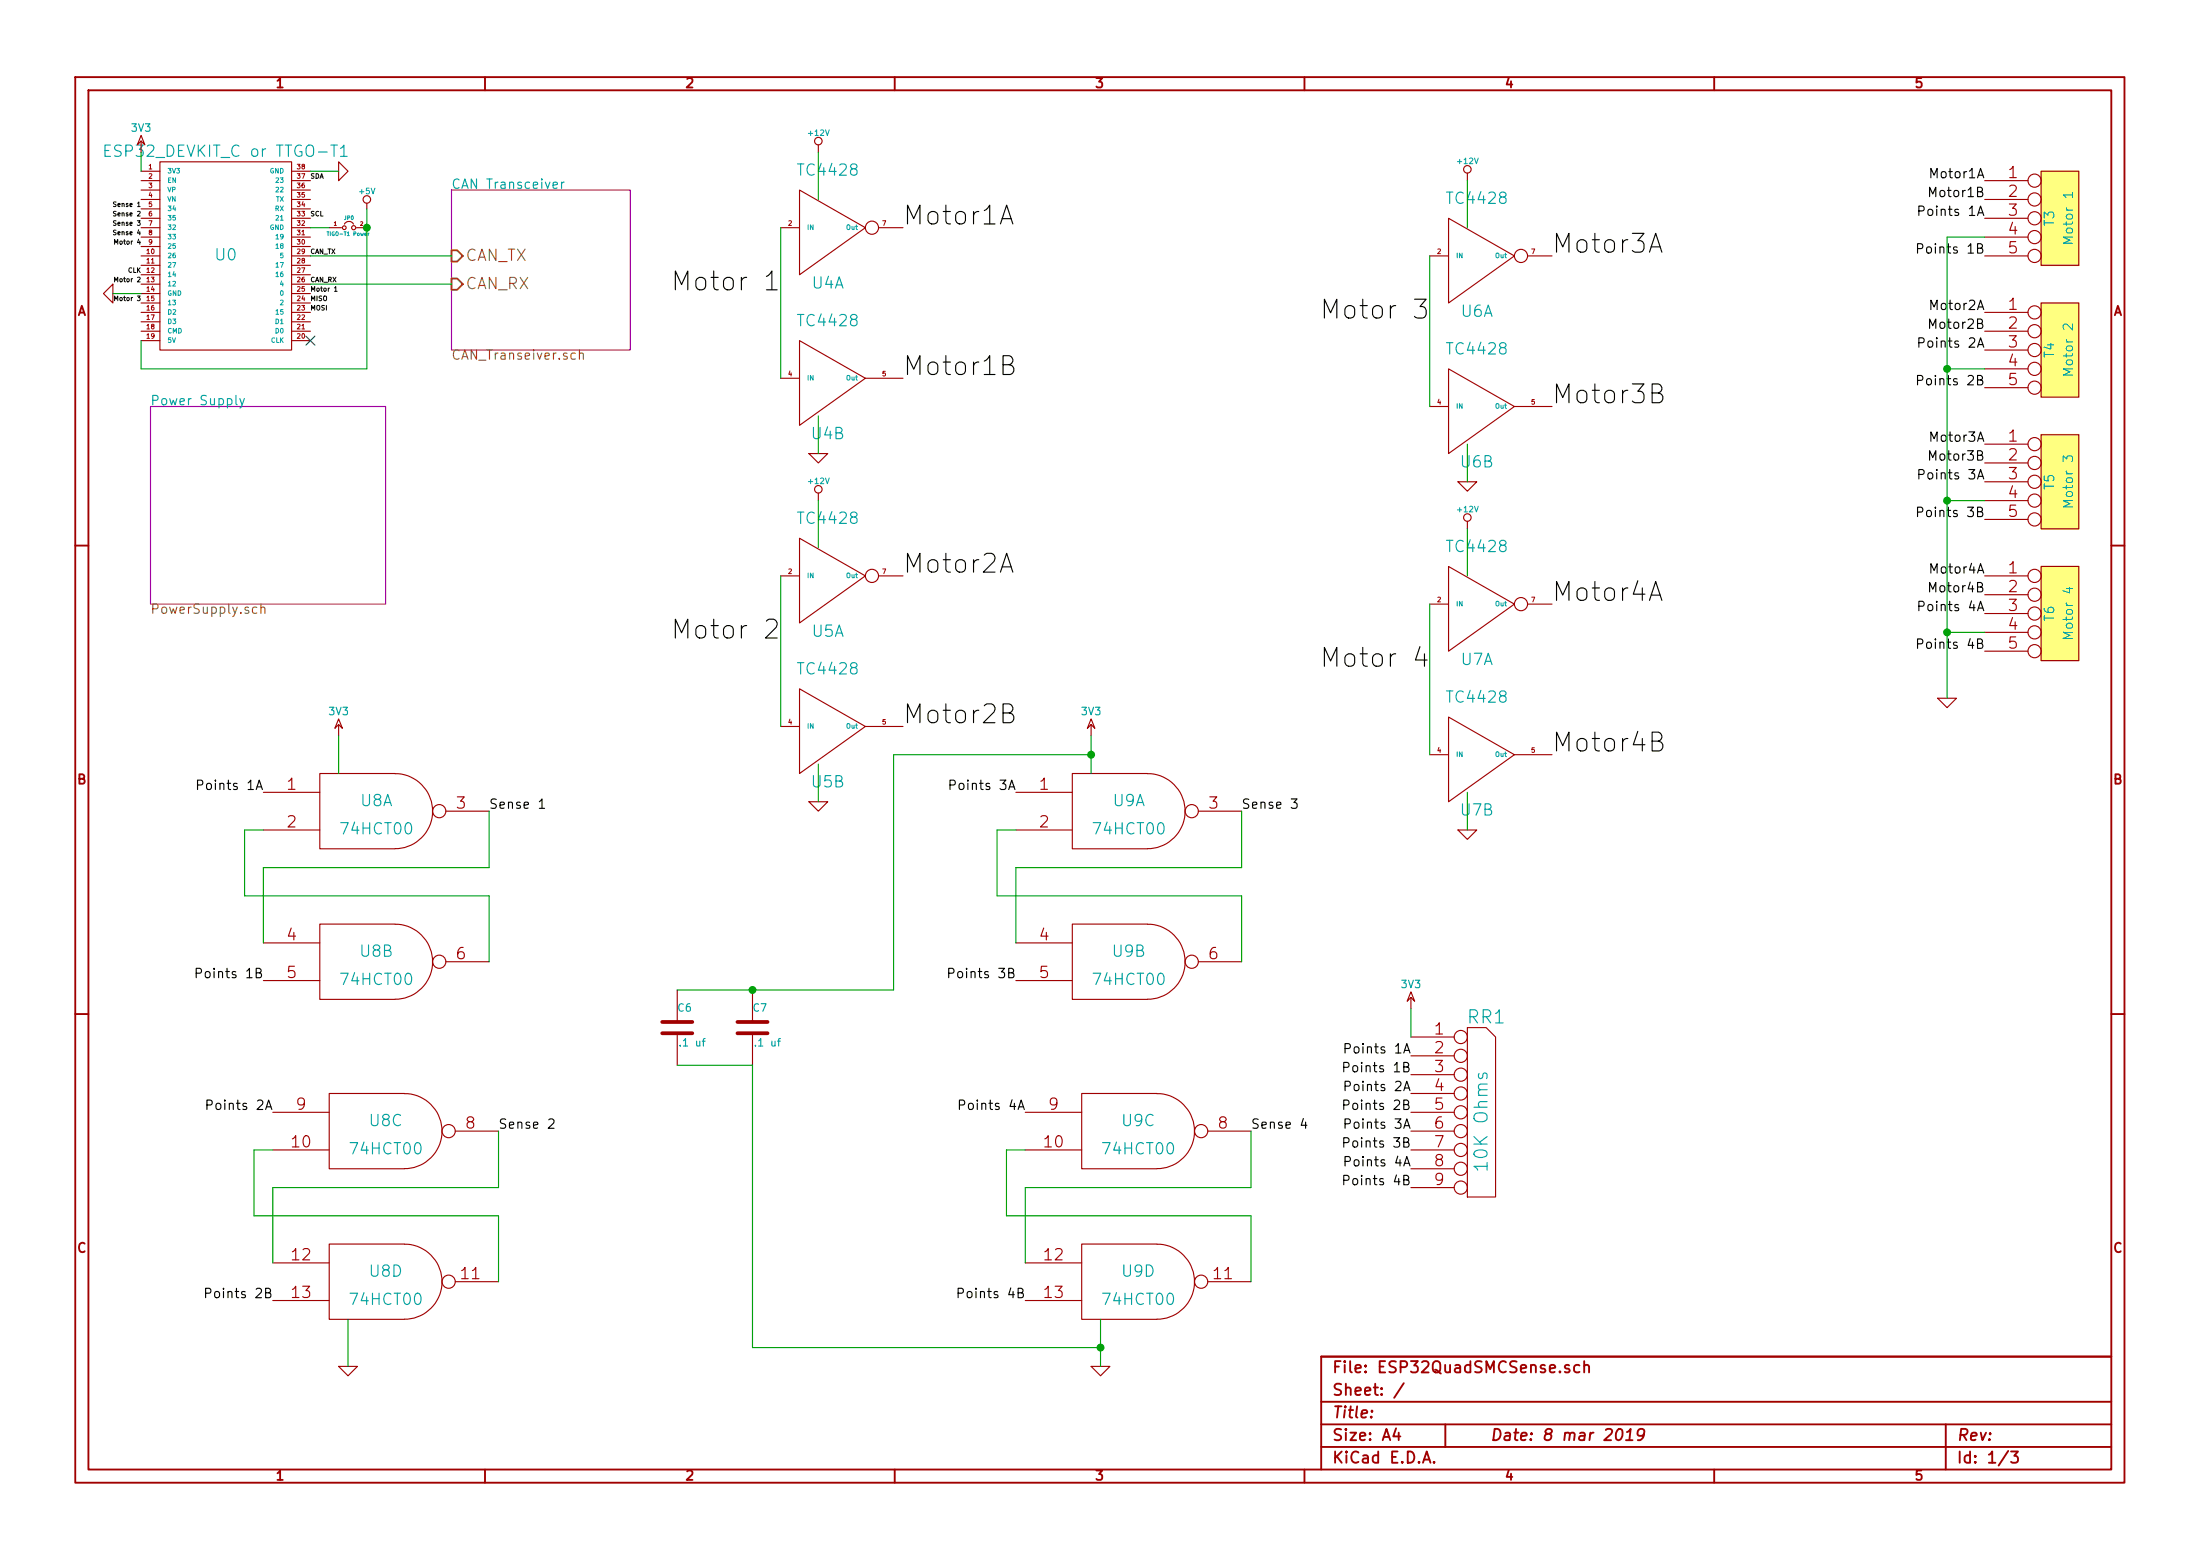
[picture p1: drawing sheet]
EESchema Schematic File Version 2
LIBS:power
LIBS:device
LIBS:transistors
LIBS:conn
LIBS:linear
LIBS:regul
LIBS:74xx
LIBS:cmos4000
LIBS:adc-dac
LIBS:memory
LIBS:xilinx
LIBS:special
LIBS:microcontrollers
LIBS:dsp
LIBS:microchip
LIBS:analog_switches
LIBS:motorola
LIBS:texas
LIBS:intel
LIBS:audio
LIBS:interface
LIBS:digital-audio
LIBS:philips
LIBS:display
LIBS:cypress
LIBS:siliconi
LIBS:opto
LIBS:atmel
LIBS:contrib
LIBS:valves
LIBS:esp32_devboards
LIBS:smalljumper
LIBS:sn65hvd233-ht
LIBS:lm2574n-5
LIBS:tc442x
LIBS:ESP32QuadSMCSense-cache
EELAYER 27 0
EELAYER END
$Descr A4 11693 8268
encoding utf-8
Sheet 1 3
Title ""
Date "8 mar 2019"
Rev ""
Comp ""
Comment1 ""
Comment2 ""
Comment3 ""
Comment4 ""
$EndDescr
$Comp
L ESP32_DEVKIT_C U0
U 1 1
P 1200 1350
F 0 "U0" H 1200 1350 60  0000 C CNN
F 1 "ESP32_DEVKIT_C or TTGO-T1" H 1200 1900 60  0000 C CNN
F 2 "~" H 1200 1350 60  0000 C CNN
F 3 "~" H 1200 1350 60  0000 C CNN
	1    1200 1350
	1    0    0    -1  
$EndComp
$Comp
L SMALLJUMPER JP0
U 1 1
P 1850 1200
F 0 "JP0" H 1855 1250 20  0000 C CNN
F 1 "TIGO-T1 Power" H 1850 1165 20  0000 C CNN
F 2 "~" H 1850 1200 60  0000 C CNN
F 3 "~" H 1850 1200 60  0000 C CNN
	1    1850 1200
	1    0    0    -1  
$EndComp
$Comp
L GND #PWR01
U 1 1
P 600 1550
F 0 "#PWR01" H 600 1550 30  0001 C CNN
F 1 "GND" H 600 1480 30  0001 C CNN
F 2 "" H 600 1550 60  0000 C CNN
F 3 "" H 600 1550 60  0000 C CNN
	1    600  1550
	0    1    1    0   
$EndComp
$Comp
L +5V #PWR02
U 1 1
P 1950 1100
F 0 "#PWR02" H 1950 1190 20  0001 C CNN
F 1 "+5V" H 1950 1190 30  0000 C CNN
F 2 "" H 1950 1100 60  0000 C CNN
F 3 "" H 1950 1100 60  0000 C CNN
	1    1950 1100
	1    0    0    -1  
$EndComp
$Comp
L GND #PWR03
U 1 1
P 1800 900
F 0 "#PWR03" H 1800 900 30  0001 C CNN
F 1 "GND" H 1800 830 30  0001 C CNN
F 2 "" H 1800 900 60  0000 C CNN
F 3 "" H 1800 900 60  0000 C CNN
	1    1800 900 
	0    -1   -1   0   
$EndComp
$Comp
L 3V3 #PWR04
U 1 1
P 750 800
F 0 "#PWR04" H 750 900 40  0001 C CNN
F 1 "3V3" H 750 925 40  0000 C CNN
F 2 "" H 750 800 60  0000 C CNN
F 3 "" H 750 800 60  0000 C CNN
	1    750  800 
	1    0    0    -1  
$EndComp
NoConn ~ 1650 1800
Text Label 1650 1500 0    25   ~ 0
CAN_RX
Text Label 1650 1350 0    25   ~ 0
CAN_TX
Text Label 1650 950  0    25   ~ 0
SDA
Text Label 1650 1150 0    25   ~ 0
SCL
Text Label 1650 1650 0    25   ~ 0
MOSI
Text Label 1650 1600 0    25   ~ 0
MISO
Text Label 750  1450 2    25   ~ 0
CLK
$Sheet
S 2400 1000 950  850 
U 5C828AE5
F0 "CAN Transceiver" 50
F1 "CAN_Transeiver.sch" 50
F2 "CAN_TX" I L 2400 1350 60 
F3 "CAN_RX" I L 2400 1500 60 
$EndSheet
$Sheet
S 800  2150 1250 1050
U 5C828B13
F0 "Power Supply" 50
F1 "PowerSupply.sch" 50
$EndSheet
$Comp
L TC4428 U4
U 1 1
P 4400 1200
F 0 "U4" H 4400 900 60  0000 C CNN
F 1 "TC4428" H 4400 1500 60  0000 C CNN
F 2 "~" H 4400 1200 60  0000 C CNN
F 3 "~" H 4400 1200 60  0000 C CNN
	1    4400 1200
	1    0    0    -1  
$EndComp
$Comp
L TC4428 U4
U 2 1
P 4400 2000
F 0 "U4" H 4400 1700 60  0000 C CNN
F 1 "TC4428" H 4400 2300 60  0000 C CNN
F 2 "~" H 4400 2000 60  0000 C CNN
F 3 "~" H 4400 2000 60  0000 C CNN
	2    4400 2000
	1    0    0    -1  
$EndComp
Text Label 4150 1550 2    100  ~ 0
Motor 1
Text Label 4800 1200 0    100  ~ 0
Motor1A
Text Label 4800 2000 0    100  ~ 0
Motor1B
$Comp
L +12V #PWR05
U 1 1
P 4350 800
F 0 "#PWR05" H 4350 750 20  0001 C CNN
F 1 "+12V" H 4350 900 30  0000 C CNN
F 2 "" H 4350 800 60  0000 C CNN
F 3 "" H 4350 800 60  0000 C CNN
	1    4350 800 
	1    0    0    -1  
$EndComp
$Comp
L GND #PWR06
U 1 1
P 4350 2400
F 0 "#PWR06" H 4350 2400 30  0001 C CNN
F 1 "GND" H 4350 2330 30  0001 C CNN
F 2 "" H 4350 2400 60  0000 C CNN
F 3 "" H 4350 2400 60  0000 C CNN
	1    4350 2400
	1    0    0    -1  
$EndComp
$Comp
L TC4428 U5
U 1 1
P 4400 3050
F 0 "U5" H 4400 2750 60  0000 C CNN
F 1 "TC4428" H 4400 3350 60  0000 C CNN
F 2 "~" H 4400 3050 60  0000 C CNN
F 3 "~" H 4400 3050 60  0000 C CNN
	1    4400 3050
	1    0    0    -1  
$EndComp
$Comp
L TC4428 U5
U 2 1
P 4400 3850
F 0 "U5" H 4400 3550 60  0000 C CNN
F 1 "TC4428" H 4400 4150 60  0000 C CNN
F 2 "~" H 4400 3850 60  0000 C CNN
F 3 "~" H 4400 3850 60  0000 C CNN
	2    4400 3850
	1    0    0    -1  
$EndComp
Text Label 4150 3400 2    100  ~ 0
Motor 2
Text Label 4800 3050 0    100  ~ 0
Motor2A
Text Label 4800 3850 0    100  ~ 0
Motor2B
$Comp
L +12V #PWR07
U 1 1
P 4350 2650
F 0 "#PWR07" H 4350 2600 20  0001 C CNN
F 1 "+12V" H 4350 2750 30  0000 C CNN
F 2 "" H 4350 2650 60  0000 C CNN
F 3 "" H 4350 2650 60  0000 C CNN
	1    4350 2650
	1    0    0    -1  
$EndComp
$Comp
L GND #PWR08
U 1 1
P 4350 4250
F 0 "#PWR08" H 4350 4250 30  0001 C CNN
F 1 "GND" H 4350 4180 30  0001 C CNN
F 2 "" H 4350 4250 60  0000 C CNN
F 3 "" H 4350 4250 60  0000 C CNN
	1    4350 4250
	1    0    0    -1  
$EndComp
$Comp
L TC4428 U6
U 1 1
P 7850 1350
F 0 "U6" H 7850 1050 60  0000 C CNN
F 1 "TC4428" H 7850 1650 60  0000 C CNN
F 2 "~" H 7850 1350 60  0000 C CNN
F 3 "~" H 7850 1350 60  0000 C CNN
	1    7850 1350
	1    0    0    -1  
$EndComp
$Comp
L TC4428 U6
U 2 1
P 7850 2150
F 0 "U6" H 7850 1850 60  0000 C CNN
F 1 "TC4428" H 7850 2450 60  0000 C CNN
F 2 "~" H 7850 2150 60  0000 C CNN
F 3 "~" H 7850 2150 60  0000 C CNN
	2    7850 2150
	1    0    0    -1  
$EndComp
Text Label 7600 1700 2    100  ~ 0
Motor 3
Text Label 8250 1350 0    100  ~ 0
Motor3A
Text Label 8250 2150 0    100  ~ 0
Motor3B
$Comp
L +12V #PWR09
U 1 1
P 7800 950
F 0 "#PWR09" H 7800 900 20  0001 C CNN
F 1 "+12V" H 7800 1050 30  0000 C CNN
F 2 "" H 7800 950 60  0000 C CNN
F 3 "" H 7800 950 60  0000 C CNN
	1    7800 950 
	1    0    0    -1  
$EndComp
$Comp
L GND #PWR010
U 1 1
P 7800 2550
F 0 "#PWR010" H 7800 2550 30  0001 C CNN
F 1 "GND" H 7800 2480 30  0001 C CNN
F 2 "" H 7800 2550 60  0000 C CNN
F 3 "" H 7800 2550 60  0000 C CNN
	1    7800 2550
	1    0    0    -1  
$EndComp
$Comp
L TC4428 U7
U 1 1
P 7850 3200
F 0 "U7" H 7850 2900 60  0000 C CNN
F 1 "TC4428" H 7850 3500 60  0000 C CNN
F 2 "~" H 7850 3200 60  0000 C CNN
F 3 "~" H 7850 3200 60  0000 C CNN
	1    7850 3200
	1    0    0    -1  
$EndComp
$Comp
L TC4428 U7
U 2 1
P 7850 4000
F 0 "U7" H 7850 3700 60  0000 C CNN
F 1 "TC4428" H 7850 4300 60  0000 C CNN
F 2 "~" H 7850 4000 60  0000 C CNN
F 3 "~" H 7850 4000 60  0000 C CNN
	2    7850 4000
	1    0    0    -1  
$EndComp
Text Label 7600 3550 2    100  ~ 0
Motor 4
Text Label 8250 3200 0    100  ~ 0
Motor4A
Text Label 8250 4000 0    100  ~ 0
Motor4B
$Comp
L +12V #PWR011
U 1 1
P 7800 2800
F 0 "#PWR011" H 7800 2750 20  0001 C CNN
F 1 "+12V" H 7800 2900 30  0000 C CNN
F 2 "" H 7800 2800 60  0000 C CNN
F 3 "" H 7800 2800 60  0000 C CNN
	1    7800 2800
	1    0    0    -1  
$EndComp
$Comp
L GND #PWR012
U 1 1
P 7800 4400
F 0 "#PWR012" H 7800 4400 30  0001 C CNN
F 1 "GND" H 7800 4330 30  0001 C CNN
F 2 "" H 7800 4400 60  0000 C CNN
F 3 "" H 7800 4400 60  0000 C CNN
	1    7800 4400
	1    0    0    -1  
$EndComp
Text Label 1650 1550 0    25   ~ 0
Motor 1
Text Label 750  1500 2    25   ~ 0
Motor 2
Text Label 750  1600 2    25   ~ 0
Motor 3
Text Label 750  1300 2    25   ~ 0
Motor 4
$Comp
L CONN_5 T3
U 1 1
P 10950 1150
F 0 "T3" V 10900 1150 50  0000 C CNN
F 1 "Motor 1" V 11000 1150 50  0000 C CNN
F 2 "" H 10950 1150 60  0000 C CNN
F 3 "" H 10950 1150 60  0000 C CNN
	1    10950 1150
	1    0    0    -1  
$EndComp
$Comp
L CONN_5 T4
U 1 1
P 10950 1850
F 0 "T4" V 10900 1850 50  0000 C CNN
F 1 "Motor 2" V 11000 1850 50  0000 C CNN
F 2 "" H 10950 1850 60  0000 C CNN
F 3 "" H 10950 1850 60  0000 C CNN
	1    10950 1850
	1    0    0    -1  
$EndComp
$Comp
L CONN_5 T5
U 1 1
P 10950 2550
F 0 "T5" V 10900 2550 50  0000 C CNN
F 1 "Motor 3" V 11000 2550 50  0000 C CNN
F 2 "" H 10950 2550 60  0000 C CNN
F 3 "" H 10950 2550 60  0000 C CNN
	1    10950 2550
	1    0    0    -1  
$EndComp
$Comp
L CONN_5 T6
U 1 1
P 10950 3250
F 0 "T6" V 10900 3250 50  0000 C CNN
F 1 "Motor 4" V 11000 3250 50  0000 C CNN
F 2 "" H 10950 3250 60  0000 C CNN
F 3 "" H 10950 3250 60  0000 C CNN
	1    10950 3250
	1    0    0    -1  
$EndComp
Text Label 10550 950  2    50   ~ 0
Motor1A
Text Label 10550 1050 2    50   ~ 0
Motor1B
Text Label 10550 1650 2    50   ~ 0
Motor2A
Text Label 10550 1750 2    50   ~ 0
Motor2B
Text Label 10550 2350 2    50   ~ 0
Motor3A
Text Label 10550 2450 2    50   ~ 0
Motor3B
Text Label 10550 3050 2    50   ~ 0
Motor4A
Text Label 10550 3150 2    50   ~ 0
Motor4B
$Comp
L 74HCT00 U8
U 1 1
P 2000 4300
F 0 "U8" H 2000 4350 60  0000 C CNN
F 1 "74HCT00" H 2000 4200 60  0000 C CNN
F 2 "~" H 2000 4300 60  0000 C CNN
F 3 "~" H 2000 4300 60  0000 C CNN
	1    2000 4300
	1    0    0    -1  
$EndComp
$Comp
L 74HCT00 U8
U 2 1
P 2000 5100
F 0 "U8" H 2000 5150 60  0000 C CNN
F 1 "74HCT00" H 2000 5000 60  0000 C CNN
F 2 "~" H 2000 5100 60  0000 C CNN
F 3 "~" H 2000 5100 60  0000 C CNN
	2    2000 5100
	1    0    0    -1  
$EndComp
$Comp
L 3V3 #PWR013
U 1 1
P 1800 3900
F 0 "#PWR013" H 1800 4000 40  0001 C CNN
F 1 "3V3" H 1800 4025 40  0000 C CNN
F 2 "" H 1800 3900 60  0000 C CNN
F 3 "" H 1800 3900 60  0000 C CNN
	1    1800 3900
	1    0    0    -1  
$EndComp
Text Label 2600 4300 0    50   ~ 0
Sense 1
Text Label 1400 4200 2    50   ~ 0
Points 1A
Text Label 1400 5200 2    50   ~ 0
Points 1B
$Comp
L 74HCT00 U8
U 3 1
P 2050 6000
F 0 "U8" H 2050 6050 60  0000 C CNN
F 1 "74HCT00" H 2050 5900 60  0000 C CNN
F 2 "~" H 2050 6000 60  0000 C CNN
F 3 "~" H 2050 6000 60  0000 C CNN
	3    2050 6000
	1    0    0    -1  
$EndComp
$Comp
L 74HCT00 U8
U 4 1
P 2050 6800
F 0 "U8" H 2050 6850 60  0000 C CNN
F 1 "74HCT00" H 2050 6700 60  0000 C CNN
F 2 "~" H 2050 6800 60  0000 C CNN
F 3 "~" H 2050 6800 60  0000 C CNN
	4    2050 6800
	1    0    0    -1  
$EndComp
Text Label 2650 6000 0    50   ~ 0
Sense 2
Text Label 1450 5900 2    50   ~ 0
Points 2A
Text Label 1450 6900 2    50   ~ 0
Points 2B
$Comp
L GND #PWR014
U 1 1
P 1850 7250
F 0 "#PWR014" H 1850 7250 30  0001 C CNN
F 1 "GND" H 1850 7180 30  0001 C CNN
F 2 "" H 1850 7250 60  0000 C CNN
F 3 "" H 1850 7250 60  0000 C CNN
	1    1850 7250
	1    0    0    -1  
$EndComp
$Comp
L 74HCT00 U9
U 1 1
P 6000 4300
F 0 "U9" H 6000 4350 60  0000 C CNN
F 1 "74HCT00" H 6000 4200 60  0000 C CNN
F 2 "~" H 6000 4300 60  0000 C CNN
F 3 "~" H 6000 4300 60  0000 C CNN
	1    6000 4300
	1    0    0    -1  
$EndComp
$Comp
L 74HCT00 U9
U 2 1
P 6000 5100
F 0 "U9" H 6000 5150 60  0000 C CNN
F 1 "74HCT00" H 6000 5000 60  0000 C CNN
F 2 "~" H 6000 5100 60  0000 C CNN
F 3 "~" H 6000 5100 60  0000 C CNN
	2    6000 5100
	1    0    0    -1  
$EndComp
$Comp
L 3V3 #PWR015
U 1 1
P 5800 3900
F 0 "#PWR015" H 5800 4000 40  0001 C CNN
F 1 "3V3" H 5800 4025 40  0000 C CNN
F 2 "" H 5800 3900 60  0000 C CNN
F 3 "" H 5800 3900 60  0000 C CNN
	1    5800 3900
	1    0    0    -1  
$EndComp
Text Label 6600 4300 0    50   ~ 0
Sense 3
Text Label 5400 4200 2    50   ~ 0
Points 3A
Text Label 5400 5200 2    50   ~ 0
Points 3B
$Comp
L 74HCT00 U9
U 3 1
P 6050 6000
F 0 "U9" H 6050 6050 60  0000 C CNN
F 1 "74HCT00" H 6050 5900 60  0000 C CNN
F 2 "~" H 6050 6000 60  0000 C CNN
F 3 "~" H 6050 6000 60  0000 C CNN
	3    6050 6000
	1    0    0    -1  
$EndComp
$Comp
L 74HCT00 U9
U 4 1
P 6050 6800
F 0 "U9" H 6050 6850 60  0000 C CNN
F 1 "74HCT00" H 6050 6700 60  0000 C CNN
F 2 "~" H 6050 6800 60  0000 C CNN
F 3 "~" H 6050 6800 60  0000 C CNN
	4    6050 6800
	1    0    0    -1  
$EndComp
Text Label 6650 6000 0    50   ~ 0
Sense 4
Text Label 5450 5900 2    50   ~ 0
Points 4A
Text Label 5450 6900 2    50   ~ 0
Points 4B
$Comp
L GND #PWR016
U 1 1
P 5850 7250
F 0 "#PWR016" H 5850 7250 30  0001 C CNN
F 1 "GND" H 5850 7180 30  0001 C CNN
F 2 "" H 5850 7250 60  0000 C CNN
F 3 "" H 5850 7250 60  0000 C CNN
	1    5850 7250
	1    0    0    -1  
$EndComp
$Comp
L RR8 RR1
U 1 1
P 7850 5950
F 0 "RR1" H 7900 6500 70  0000 C CNN
F 1 "10K Ohms" V 7880 5950 70  0000 C CNN
F 2 "~" H 7850 5950 60  0000 C CNN
F 3 "~" H 7850 5950 60  0000 C CNN
	1    7850 5950
	1    0    0    -1  
$EndComp
$Comp
L 3V3 #PWR017
U 1 1
P 7500 5350
F 0 "#PWR017" H 7500 5450 40  0001 C CNN
F 1 "3V3" H 7500 5475 40  0000 C CNN
F 2 "" H 7500 5350 60  0000 C CNN
F 3 "" H 7500 5350 60  0000 C CNN
	1    7500 5350
	1    0    0    -1  
$EndComp
Text Label 7500 5600 2    50   ~ 0
Points 1A
Text Label 7500 5700 2    50   ~ 0
Points 1B
Text Label 7500 5800 2    50   ~ 0
Points 2A
Text Label 7500 5900 2    50   ~ 0
Points 2B
Text Label 7500 6000 2    50   ~ 0
Points 3A
Text Label 7500 6100 2    50   ~ 0
Points 3B
Text Label 7500 6200 2    50   ~ 0
Points 4A
Text Label 7500 6300 2    50   ~ 0
Points 4B
Text Label 10550 1150 2    50   ~ 0
Points 1A
Text Label 10550 1350 2    50   ~ 0
Points 1B
Text Label 10550 1850 2    50   ~ 0
Points 2A
Text Label 10550 2050 2    50   ~ 0
Points 2B
Text Label 10550 2550 2    50   ~ 0
Points 3A
Text Label 10550 2750 2    50   ~ 0
Points 3B
Text Label 10550 3250 2    50   ~ 0
Points 4A
Text Label 10550 3450 2    50   ~ 0
Points 4B
$Comp
L GND #PWR018
U 1 1
P 10350 3700
F 0 "#PWR018" H 10350 3700 30  0001 C CNN
F 1 "GND" H 10350 3630 30  0001 C CNN
F 2 "" H 10350 3700 60  0000 C CNN
F 3 "" H 10350 3700 60  0000 C CNN
	1    10350 3700
	1    0    0    -1  
$EndComp
Wire Wire Line
	1950 1100 1950 1950
Wire Wire Line
	1950 1950 750  1950
Wire Wire Line
	750  1950 750  1800
Wire Wire Line
	1750 1200 1650 1200
Wire Wire Line
	750  1550 600  1550
Connection ~ 1950 1200
Wire Wire Line
	1800 900  1650 900 
Wire Wire Line
	750  800  750  900 
Wire Wire Line
	2400 1350 1650 1350
Wire Wire Line
	2400 1500 1650 1500
Wire Wire Line
	4150 1200 4150 2000
Wire Wire Line
	4350 800  4350 1050
Wire Wire Line
	4350 2200 4350 2400
Wire Wire Line
	4150 3050 4150 3850
Wire Wire Line
	4350 2650 4350 2900
Wire Wire Line
	4350 4050 4350 4250
Wire Wire Line
	7600 1350 7600 2150
Wire Wire Line
	7800 950  7800 1200
Wire Wire Line
	7800 2350 7800 2550
Wire Wire Line
	7600 3200 7600 4000
Wire Wire Line
	7800 2800 7800 3050
Wire Wire Line
	7800 4200 7800 4400
Wire Wire Line
	2600 4300 2600 4600
Wire Wire Line
	2600 4600 1400 4600
Wire Wire Line
	1400 4600 1400 5000
Wire Wire Line
	1400 4400 1300 4400
Wire Wire Line
	1300 4400 1300 4750
Wire Wire Line
	1300 4750 2600 4750
Wire Wire Line
	2600 4750 2600 5100
Wire Wire Line
	1800 3900 1800 4100
Wire Wire Line
	2650 6000 2650 6300
Wire Wire Line
	2650 6300 1450 6300
Wire Wire Line
	1450 6300 1450 6700
Wire Wire Line
	1450 6100 1350 6100
Wire Wire Line
	1350 6100 1350 6450
Wire Wire Line
	1350 6450 2650 6450
Wire Wire Line
	2650 6450 2650 6800
Wire Wire Line
	1850 7000 1850 7250
Wire Wire Line
	6600 4300 6600 4600
Wire Wire Line
	6600 4600 5400 4600
Wire Wire Line
	5400 4600 5400 5000
Wire Wire Line
	5400 4400 5300 4400
Wire Wire Line
	5300 4400 5300 4750
Wire Wire Line
	5300 4750 6600 4750
Wire Wire Line
	6600 4750 6600 5100
Wire Wire Line
	5800 3900 5800 4100
Wire Wire Line
	6650 6000 6650 6300
Wire Wire Line
	6650 6300 5450 6300
Wire Wire Line
	5450 6300 5450 6700
Wire Wire Line
	5450 6100 5350 6100
Wire Wire Line
	5350 6100 5350 6450
Wire Wire Line
	5350 6450 6650 6450
Wire Wire Line
	6650 6450 6650 6800
Wire Wire Line
	5850 7000 5850 7250
Wire Wire Line
	7500 5350 7500 5500
Wire Wire Line
	10350 1250 10350 3700
Wire Wire Line
	10350 3350 10550 3350
Wire Wire Line
	10550 2650 10350 2650
Connection ~ 10350 3350
Wire Wire Line
	10550 1950 10350 1950
Connection ~ 10350 2650
Wire Wire Line
	10550 1250 10350 1250
Connection ~ 10350 1950
Text Label 750  1100 2    25   ~ 0
Sense 1
Text Label 750  1150 2    25   ~ 0
Sense 2
Text Label 750  1200 2    25   ~ 0
Sense 3
Text Label 750  1250 2    25   ~ 0
Sense 4
$Comp
L C C6
U 1 1
P 3600 5450
F 0 "C6" H 3600 5550 40  0000 L CNN
F 1 ".1 uf" H 3606 5365 40  0000 L CNN
F 2 "~" H 3638 5300 30  0000 C CNN
F 3 "~" H 3600 5450 60  0000 C CNN
	1    3600 5450
	1    0    0    -1  
$EndComp
$Comp
L C C7
U 1 1
P 4000 5450
F 0 "C7" H 4000 5550 40  0000 L CNN
F 1 ".1 uf" H 4006 5365 40  0000 L CNN
F 2 "~" H 4038 5300 30  0000 C CNN
F 3 "~" H 4000 5450 60  0000 C CNN
	1    4000 5450
	1    0    0    -1  
$EndComp
Wire Wire Line
	3600 5250 4750 5250
Wire Wire Line
	4750 5250 4750 4000
Wire Wire Line
	4750 4000 5800 4000
Connection ~ 5800 4000
Connection ~ 4000 5250
Wire Wire Line
	3600 5650 4000 5650
Wire Wire Line
	4000 5650 4000 7150
Wire Wire Line
	4000 7150 5850 7150
Connection ~ 5850 7150
$EndSCHEMATC
